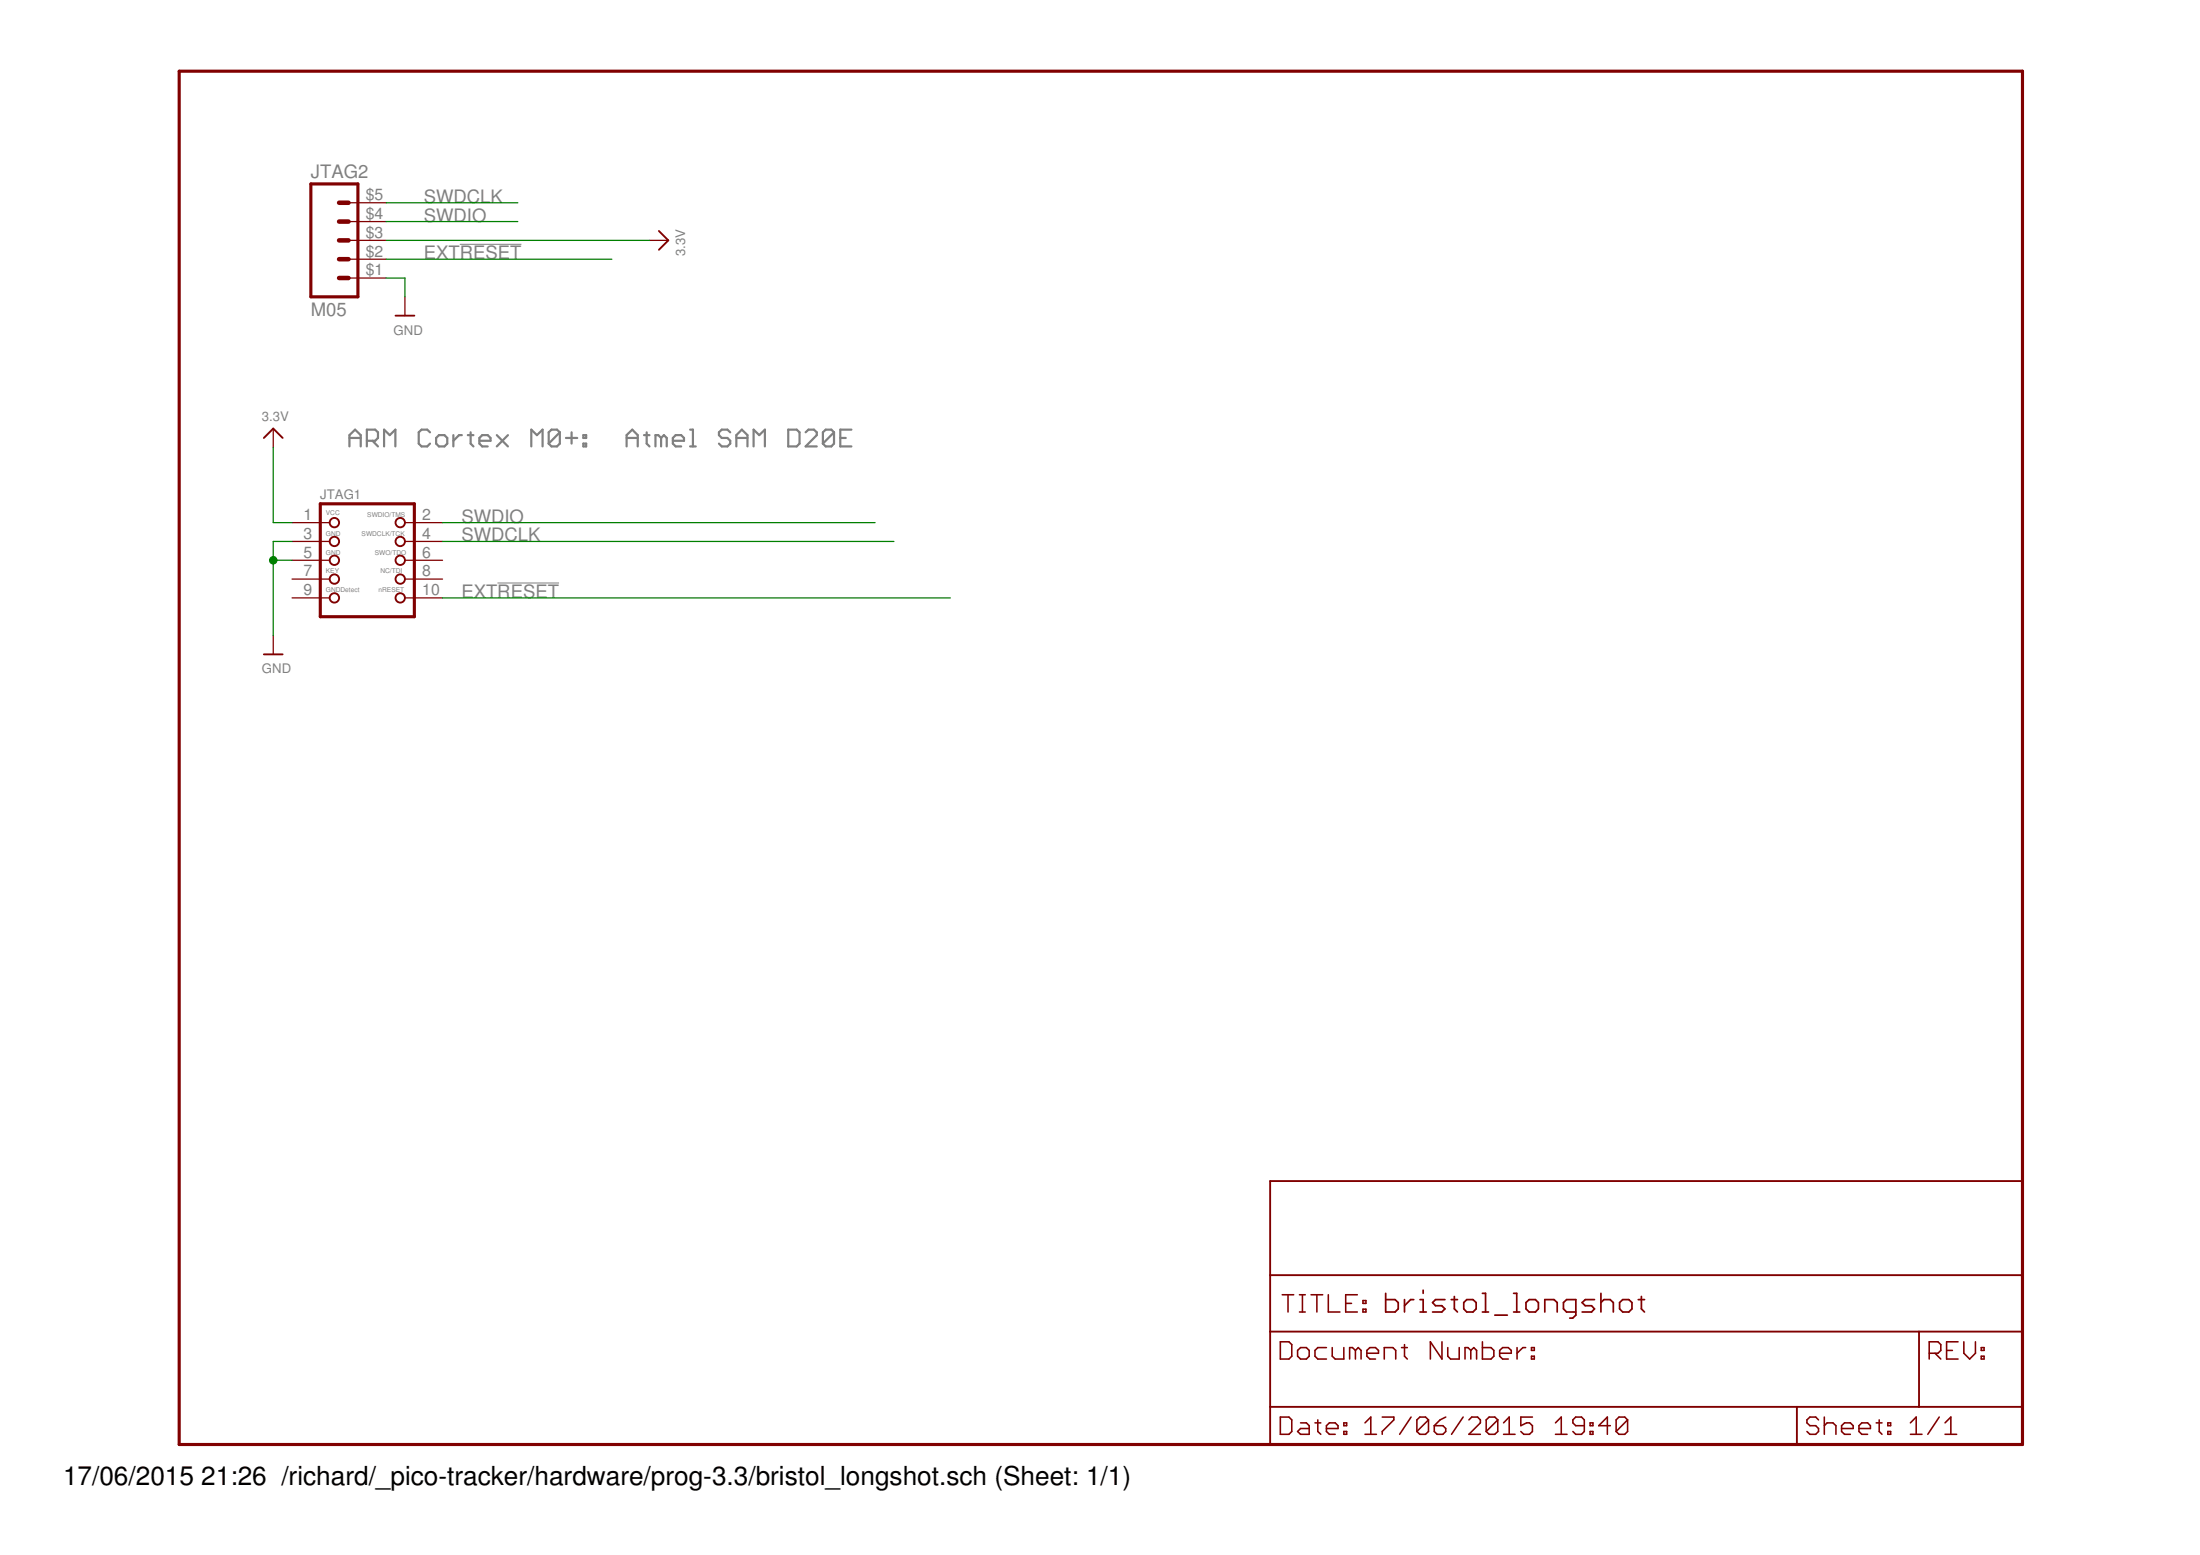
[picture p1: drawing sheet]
<?xml version="1.0" encoding="utf-8"?>
<!DOCTYPE eagle SYSTEM "eagle.dtd">
<!--
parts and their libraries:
SparkFun: Licensing: CC v3.0 Share-Alike You are welcome to use this library for commercial purposes.
microbuilder_v3: This work is placed in the public domain, and may be freely used for commercial and non-commercial work with the following conditions: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
-->
<eagle version="7.3.0">
<drawing>
<settings>
<setting alwaysvectorfont="no"/>
<setting verticaltext="up"/>
</settings>
<grid distance="0.1" unitdist="inch" unit="inch" style="lines" multiple="1" display="no" altdistance="0.01" altunitdist="inch" altunit="inch"/>
<schematic xreflabel="%F%N/%S.%C%R" xrefpart="/%S.%C%R">
<libraries>
<library name="SparkFun">
<symbols>
<symbol name="LETTER_L">
<wire x1="0" y1="185.42" x2="248.92" y2="185.42" width="0.4064" layer="94"/>
<wire x1="248.92" y1="185.42" x2="248.92" y2="0" width="0.4064" layer="94"/>
<wire x1="0" y1="185.42" x2="0" y2="0" width="0.4064" layer="94"/>
<wire x1="0" y1="0" x2="248.92" y2="0" width="0.4064" layer="94"/>
</symbol>
<symbol name="DOCFIELD">
<wire x1="0" y1="0" x2="71.12" y2="0" width="0.254" layer="94"/>
<wire x1="101.6" y1="15.24" x2="87.63" y2="15.24" width="0.254" layer="94"/>
<wire x1="0" y1="0" x2="0" y2="5.08" width="0.254" layer="94"/>
<wire x1="0" y1="5.08" x2="71.12" y2="5.08" width="0.254" layer="94"/>
<wire x1="0" y1="5.08" x2="0" y2="15.24" width="0.254" layer="94"/>
<wire x1="101.6" y1="15.24" x2="101.6" y2="5.08" width="0.254" layer="94"/>
<wire x1="71.12" y1="5.08" x2="71.12" y2="0" width="0.254" layer="94"/>
<wire x1="71.12" y1="5.08" x2="87.63" y2="5.08" width="0.254" layer="94"/>
<wire x1="71.12" y1="0" x2="101.6" y2="0" width="0.254" layer="94"/>
<wire x1="87.63" y1="15.24" x2="87.63" y2="5.08" width="0.254" layer="94"/>
<wire x1="87.63" y1="15.24" x2="0" y2="15.24" width="0.254" layer="94"/>
<wire x1="87.63" y1="5.08" x2="101.6" y2="5.08" width="0.254" layer="94"/>
<wire x1="101.6" y1="5.08" x2="101.6" y2="0" width="0.254" layer="94"/>
<wire x1="0" y1="15.24" x2="0" y2="22.86" width="0.254" layer="94"/>
<wire x1="101.6" y1="35.56" x2="0" y2="35.56" width="0.254" layer="94"/>
<wire x1="101.6" y1="35.56" x2="101.6" y2="22.86" width="0.254" layer="94"/>
<wire x1="0" y1="22.86" x2="101.6" y2="22.86" width="0.254" layer="94"/>
<wire x1="0" y1="22.86" x2="0" y2="35.56" width="0.254" layer="94"/>
<wire x1="101.6" y1="22.86" x2="101.6" y2="15.24" width="0.254" layer="94"/>
<text x="1.27" y="1.27" size="2.54" layer="94" font="vector">Date:</text>
<text x="12.7" y="1.27" size="2.54" layer="94" font="vector">&gt;LAST_DATE_TIME</text>
<text x="72.39" y="1.27" size="2.54" layer="94" font="vector">Sheet:</text>
<text x="86.36" y="1.27" size="2.54" layer="94" font="vector">&gt;SHEET</text>
<text x="88.9" y="11.43" size="2.54" layer="94" font="vector">REV:</text>
<text x="1.524" y="17.78" size="2.54" layer="94" font="vector">TITLE:</text>
<text x="1.27" y="11.43" size="2.54" layer="94" font="vector">Document Number:</text>
<text x="15.494" y="17.78" size="2.7432" layer="94" font="vector">&gt;DRAWING_NAME</text>
</symbol>
</symbols>
<devicesets>
<deviceset name="FRAME-LETTER" prefix="FRAME">
<gates>
<gate name="G$1" symbol="LETTER_L" x="0" y="0"/>
<gate name="G$2" symbol="DOCFIELD" x="147.32" y="0" addlevel="must"/>
</gates>
<devices>
<device name="">
<technologies>
<technology name=""/>
</technologies>
</device>
</devices>
</deviceset>
</devicesets>
</library>
<library name="microbuilder_v3">
<symbols>
<symbol name="GND">
<wire x1="-1.27" y1="0" x2="1.27" y2="0" width="0.254" layer="94"/>
<text x="-1.524" y="-2.54" size="1.27" layer="96">&gt;VALUE</text>
<pin name="GND" x="0" y="2.54" visible="off" length="short" direction="sup" rot="R270"/>
</symbol>
<symbol name="JTAG-CORTEXM3">
<wire x1="-6.35" y1="12.7" x2="6.35" y2="12.7" width="0.4064" layer="94"/>
<wire x1="6.35" y1="-2.54" x2="6.35" y2="12.7" width="0.4064" layer="94"/>
<wire x1="6.35" y1="-2.54" x2="-6.35" y2="-2.54" width="0.4064" layer="94"/>
<wire x1="-6.35" y1="12.7" x2="-6.35" y2="-2.54" width="0.4064" layer="94"/>
<circle x="-4.445" y="10.16" radius="0.635" width="0.254" layer="94"/>
<circle x="-4.445" y="7.62" radius="0.635" width="0.254" layer="94"/>
<circle x="-4.445" y="5.08" radius="0.635" width="0.254" layer="94"/>
<circle x="-4.445" y="2.54" radius="0.635" width="0.254" layer="94"/>
<circle x="-4.445" y="0" radius="0.635" width="0.254" layer="94"/>
<circle x="4.445" y="10.16" radius="0.635" width="0.254" layer="94"/>
<circle x="4.445" y="7.62" radius="0.635" width="0.254" layer="94"/>
<circle x="4.445" y="5.08" radius="0.635" width="0.254" layer="94"/>
<circle x="4.445" y="2.54" radius="0.635" width="0.254" layer="94"/>
<circle x="4.445" y="0" radius="0.635" width="0.254" layer="94"/>
<text x="-6.35" y="13.335" size="1.27" layer="95">&gt;NAME</text>
<text x="1.524" y="0.762" size="0.635" layer="95">nRESET</text>
<text x="1.778" y="3.302" size="0.635" layer="95">NC/TDI</text>
<text x="1.016" y="5.842" size="0.635" layer="95">SWO/TDO</text>
<text x="-0.762" y="8.382" size="0.635" layer="95">SWDCLK/TCK</text>
<text x="0" y="10.922" size="0.635" layer="95">SWDIO/TMS</text>
<text x="-5.588" y="11.176" size="0.635" layer="95">VCC</text>
<text x="-5.588" y="8.382" size="0.635" layer="95">GND</text>
<text x="-5.588" y="5.842" size="0.635" layer="95">GND</text>
<text x="-5.588" y="3.302" size="0.635" layer="95">KEY</text>
<text x="-5.588" y="0.762" size="0.635" layer="95">GNDDetect</text>
<text x="-6.35" y="-4.445" size="1.27" layer="96">&gt;VALUE</text>
<pin name="1" x="-10.16" y="10.16" visible="pad" length="middle" direction="pas" swaplevel="1"/>
<pin name="2" x="10.16" y="10.16" visible="pad" length="middle" direction="pas" swaplevel="1" rot="R180"/>
<pin name="3" x="-10.16" y="7.62" visible="pad" length="middle" direction="pas" swaplevel="1"/>
<pin name="4" x="10.16" y="7.62" visible="pad" length="middle" direction="pas" swaplevel="1" rot="R180"/>
<pin name="5" x="-10.16" y="5.08" visible="pad" length="middle" direction="pas" swaplevel="1"/>
<pin name="6" x="10.16" y="5.08" visible="pad" length="middle" direction="pas" swaplevel="1" rot="R180"/>
<pin name="7" x="-10.16" y="2.54" visible="pad" length="middle" direction="pas" swaplevel="1"/>
<pin name="8" x="10.16" y="2.54" visible="pad" length="middle" direction="pas" swaplevel="1" rot="R180"/>
<pin name="9" x="-10.16" y="0" visible="pad" length="middle" direction="pas" swaplevel="1"/>
<pin name="10" x="10.16" y="0" visible="pad" length="middle" direction="pas" swaplevel="1" rot="R180"/>
</symbol>
<symbol name="3.3V">
<wire x1="-1.27" y1="-1.27" x2="0" y2="0" width="0.254" layer="94"/>
<wire x1="0" y1="0" x2="1.27" y2="-1.27" width="0.254" layer="94"/>
<text x="-1.524" y="1.016" size="1.27" layer="96">&gt;VALUE</text>
<pin name="3.3V" x="0" y="-2.54" visible="off" length="short" direction="sup" rot="R90"/>
</symbol>
</symbols>
<devicesets>
<deviceset name="GND">
<gates>
<gate name="G$1" symbol="GND" x="0" y="0"/>
</gates>
<devices>
<device name="">
<technologies>
<technology name=""/>
</technologies>
</device>
</devices>
</deviceset>
<deviceset name="JTAG-CORTEXM3" prefix="JTAG" uservalue="yes">
<gates>
<gate name="G$1" symbol="JTAG-CORTEXM3" x="0" y="-5.08"/>
</gates>
<devices>
<device name="SMT" package="2X05_1.27MM_SMT">
<connects>
<connect gate="G$1" pin="1" pad="1"/>
<connect gate="G$1" pin="10" pad="10"/>
<connect gate="G$1" pin="2" pad="2"/>
<connect gate="G$1" pin="3" pad="3"/>
<connect gate="G$1" pin="4" pad="4"/>
<connect gate="G$1" pin="5" pad="5"/>
<connect gate="G$1" pin="6" pad="6"/>
<connect gate="G$1" pin="7" pad="7"/>
<connect gate="G$1" pin="8" pad="8"/>
<connect gate="G$1" pin="9" pad="9"/>
</connects>
<technologies>
<technology name=""/>
</technologies>
</device>
<device name="MOLEX" package="CORTEXM3_SWD10_MOLEX">
<connects>
<connect gate="G$1" pin="1" pad="1"/>
<connect gate="G$1" pin="10" pad="10"/>
<connect gate="G$1" pin="2" pad="2"/>
<connect gate="G$1" pin="3" pad="3"/>
<connect gate="G$1" pin="4" pad="4"/>
<connect gate="G$1" pin="5" pad="5"/>
<connect gate="G$1" pin="6" pad="6"/>
<connect gate="G$1" pin="7" pad="7"/>
<connect gate="G$1" pin="8" pad="8"/>
<connect gate="G$1" pin="9" pad="9"/>
</connects>
<technologies>
<technology name=""/>
</technologies>
</device>
<device name="MOLEX20" package="JTAG-ARM">
<connects>
<connect gate="G$1" pin="1" pad="1"/>
<connect gate="G$1" pin="10" pad="15"/>
<connect gate="G$1" pin="2" pad="7"/>
<connect gate="G$1" pin="3" pad="4"/>
<connect gate="G$1" pin="4" pad="9"/>
<connect gate="G$1" pin="5" pad="6"/>
<connect gate="G$1" pin="6" pad="13"/>
<connect gate="G$1" pin="7" pad="10"/>
<connect gate="G$1" pin="8" pad="17"/>
<connect gate="G$1" pin="9" pad="8"/>
</connects>
<technologies>
<technology name=""/>
</technologies>
</device>
<device name="" package="2X05_1.27MM">
<connects>
<connect gate="G$1" pin="1" pad="1"/>
<connect gate="G$1" pin="10" pad="10"/>
<connect gate="G$1" pin="2" pad="2"/>
<connect gate="G$1" pin="3" pad="3"/>
<connect gate="G$1" pin="4" pad="4"/>
<connect gate="G$1" pin="5" pad="5"/>
<connect gate="G$1" pin="6" pad="6"/>
<connect gate="G$1" pin="7" pad="7"/>
<connect gate="G$1" pin="8" pad="8"/>
<connect gate="G$1" pin="9" pad="9"/>
</connects>
<technologies>
<technology name=""/>
</technologies>
</device>
</devices>
</deviceset>
<deviceset name="3.3V">
<gates>
<gate name="G$1" symbol="3.3V" x="0" y="0"/>
</gates>
<devices>
<device name="">
<technologies>
<technology name=""/>
</technologies>
</device>
</devices>
</deviceset>
</devicesets>
</library>
<library name="fbri">
<symbols>
<symbol name="M05">
<wire x1="1.27" y1="-7.62" x2="-5.08" y2="-7.62" width="0.4064" layer="94"/>
<wire x1="-1.27" y1="0" x2="0" y2="0" width="0.6096" layer="94"/>
<wire x1="-1.27" y1="-2.54" x2="0" y2="-2.54" width="0.6096" layer="94"/>
<wire x1="-1.27" y1="-5.08" x2="0" y2="-5.08" width="0.6096" layer="94"/>
<wire x1="-5.08" y1="7.62" x2="-5.08" y2="-7.62" width="0.4064" layer="94"/>
<wire x1="1.27" y1="-7.62" x2="1.27" y2="7.62" width="0.4064" layer="94"/>
<wire x1="-5.08" y1="7.62" x2="1.27" y2="7.62" width="0.4064" layer="94"/>
<wire x1="-1.27" y1="5.08" x2="0" y2="5.08" width="0.6096" layer="94"/>
<wire x1="-1.27" y1="2.54" x2="0" y2="2.54" width="0.6096" layer="94"/>
<text x="-5.08" y="-10.16" size="1.778" layer="96">&gt;VALUE</text>
<text x="-5.08" y="8.382" size="1.778" layer="95">&gt;NAME</text>
<pin name="1" x="5.08" y="-5.08" visible="pad" length="middle" direction="pas" swaplevel="1" rot="R180"/>
<pin name="2" x="5.08" y="-2.54" visible="pad" length="middle" direction="pas" swaplevel="1" rot="R180"/>
<pin name="3" x="5.08" y="0" visible="pad" length="middle" direction="pas" swaplevel="1" rot="R180"/>
<pin name="4" x="5.08" y="2.54" visible="pad" length="middle" direction="pas" swaplevel="1" rot="R180"/>
<pin name="5" x="5.08" y="5.08" visible="pad" length="middle" direction="pas" swaplevel="1" rot="R180"/>
</symbol>
</symbols>
<devicesets>
<deviceset name="M05">
<gates>
<gate name="A" symbol="M05" x="0" y="0"/>
</gates>
<devices>
<device name="" package="M05_SIDE">
<connects>
<connect gate="A" pin="1" pad="$1"/>
<connect gate="A" pin="2" pad="$2"/>
<connect gate="A" pin="3" pad="$3"/>
<connect gate="A" pin="4" pad="$4"/>
<connect gate="A" pin="5" pad="$5"/>
</connects>
<technologies>
<technology name=""/>
</technologies>
</device>
</devices>
</deviceset>
</devicesets>
</library>
</libraries>
<attributes>
</attributes>
<variantdefs>
</variantdefs>
<classes>
<class number="0" name="default" width="0" drill="0">
</class>
</classes>
<parts>
<part name="FRAME1" library="SparkFun" deviceset="FRAME-LETTER" device=""/>
<part name="U$6" library="microbuilder_v3" deviceset="GND" device=""/>
<part name="U$74" library="fbri" deviceset="M05" device=""/>
<part name="U$1" library="microbuilder_v3" deviceset="GND" device=""/>
<part name="JTAG1" library="microbuilder_v3" deviceset="JTAG-CORTEXM3" device="SMT"/>
<part name="U$2" library="microbuilder_v3" deviceset="3.3V" device=""/>
<part name="U$3" library="microbuilder_v3" deviceset="3.3V" device=""/>
</parts>
<sheets>
<sheet>
<plain>
<text x="22.86" y="134.62" size="2.54" layer="97" font="vector" ratio="11">ARM Cortex M0+:  Atmel SAM D20E</text>
</plain>
<instances>
<instance part="FRAME1" gate="G$1" x="0" y="0"/>
<instance part="FRAME1" gate="G$2" x="147.32" y="0"/>
<instance part="U$6" gate="G$1" x="30.48" y="152.4"/>
<instance part="U$74" gate="A" x="22.86" y="162.56"/>
<instance part="U$1" gate="G$1" x="12.7" y="106.68"/>
<instance part="JTAG1" gate="G$1" x="25.4" y="114.3"/>
<instance part="U$2" gate="G$1" x="12.7" y="137.16"/>
<instance part="U$3" gate="G$1" x="66.04" y="162.56" rot="R270"/>
</instances>
<busses>
</busses>
<nets>
<net name="GND" class="0">
<segment>
<pinref part="U$74" gate="A" pin="1"/>
<wire x1="27.94" y1="157.48" x2="30.48" y2="157.48" width="0.1524" layer="91"/>
<pinref part="U$6" gate="G$1" pin="GND"/>
<wire x1="30.48" y1="157.48" x2="30.48" y2="154.94" width="0.1524" layer="91"/>
</segment>
<segment>
<wire x1="15.24" y1="121.92" x2="12.7" y2="121.92" width="0.1524" layer="91"/>
<wire x1="12.7" y1="121.92" x2="12.7" y2="119.38" width="0.1524" layer="91"/>
<wire x1="12.7" y1="119.38" x2="15.24" y2="119.38" width="0.1524" layer="91"/>
<wire x1="12.7" y1="119.38" x2="12.7" y2="109.22" width="0.1524" layer="91"/>
<pinref part="U$1" gate="G$1" pin="GND"/>
<junction x="12.7" y="119.38"/>
<pinref part="JTAG1" gate="G$1" pin="3"/>
<pinref part="JTAG1" gate="G$1" pin="5"/>
</segment>
</net>
<net name="SWDIO" class="0">
<segment>
<pinref part="U$74" gate="A" pin="4"/>
<wire x1="27.94" y1="165.1" x2="45.72" y2="165.1" width="0.1524" layer="91"/>
<label x="33.02" y="165.1" size="1.778" layer="95"/>
</segment>
<segment>
<wire x1="93.98" y1="124.46" x2="35.56" y2="124.46" width="0.1524" layer="91"/>
<pinref part="JTAG1" gate="G$1" pin="2"/>
<label x="38.1" y="124.46" size="1.778" layer="95"/>
</segment>
</net>
<net name="SWDCLK" class="0">
<segment>
<pinref part="U$74" gate="A" pin="5"/>
<wire x1="27.94" y1="167.64" x2="45.72" y2="167.64" width="0.1524" layer="91"/>
<label x="33.02" y="167.64" size="1.778" layer="95"/>
</segment>
<segment>
<wire x1="96.52" y1="121.92" x2="35.56" y2="121.92" width="0.1524" layer="91"/>
<pinref part="JTAG1" gate="G$1" pin="4"/>
<label x="38.1" y="121.92" size="1.778" layer="95"/>
</segment>
</net>
<net name="EXT!RESET" class="0">
<segment>
<pinref part="U$74" gate="A" pin="2"/>
<wire x1="27.94" y1="160.02" x2="58.42" y2="160.02" width="0.1524" layer="91"/>
<label x="33.02" y="160.02" size="1.778" layer="95"/>
</segment>
<segment>
<pinref part="JTAG1" gate="G$1" pin="10"/>
<wire x1="35.56" y1="114.3" x2="104.14" y2="114.3" width="0.1524" layer="91"/>
<label x="38.1" y="114.3" size="1.778" layer="95"/>
</segment>
</net>
<net name="3.3V" class="0">
<segment>
<pinref part="JTAG1" gate="G$1" pin="1"/>
<pinref part="U$2" gate="G$1" pin="3.3V"/>
<wire x1="15.24" y1="124.46" x2="12.7" y2="124.46" width="0.1524" layer="91"/>
<wire x1="12.7" y1="124.46" x2="12.7" y2="134.62" width="0.1524" layer="91"/>
</segment>
<segment>
<pinref part="U$74" gate="A" pin="3"/>
<pinref part="U$3" gate="G$1" pin="3.3V"/>
<wire x1="27.94" y1="162.56" x2="63.5" y2="162.56" width="0.1524" layer="91"/>
</segment>
</net>
</nets>
</sheet>
</sheets>
</schematic>
</drawing>
</eagle>
